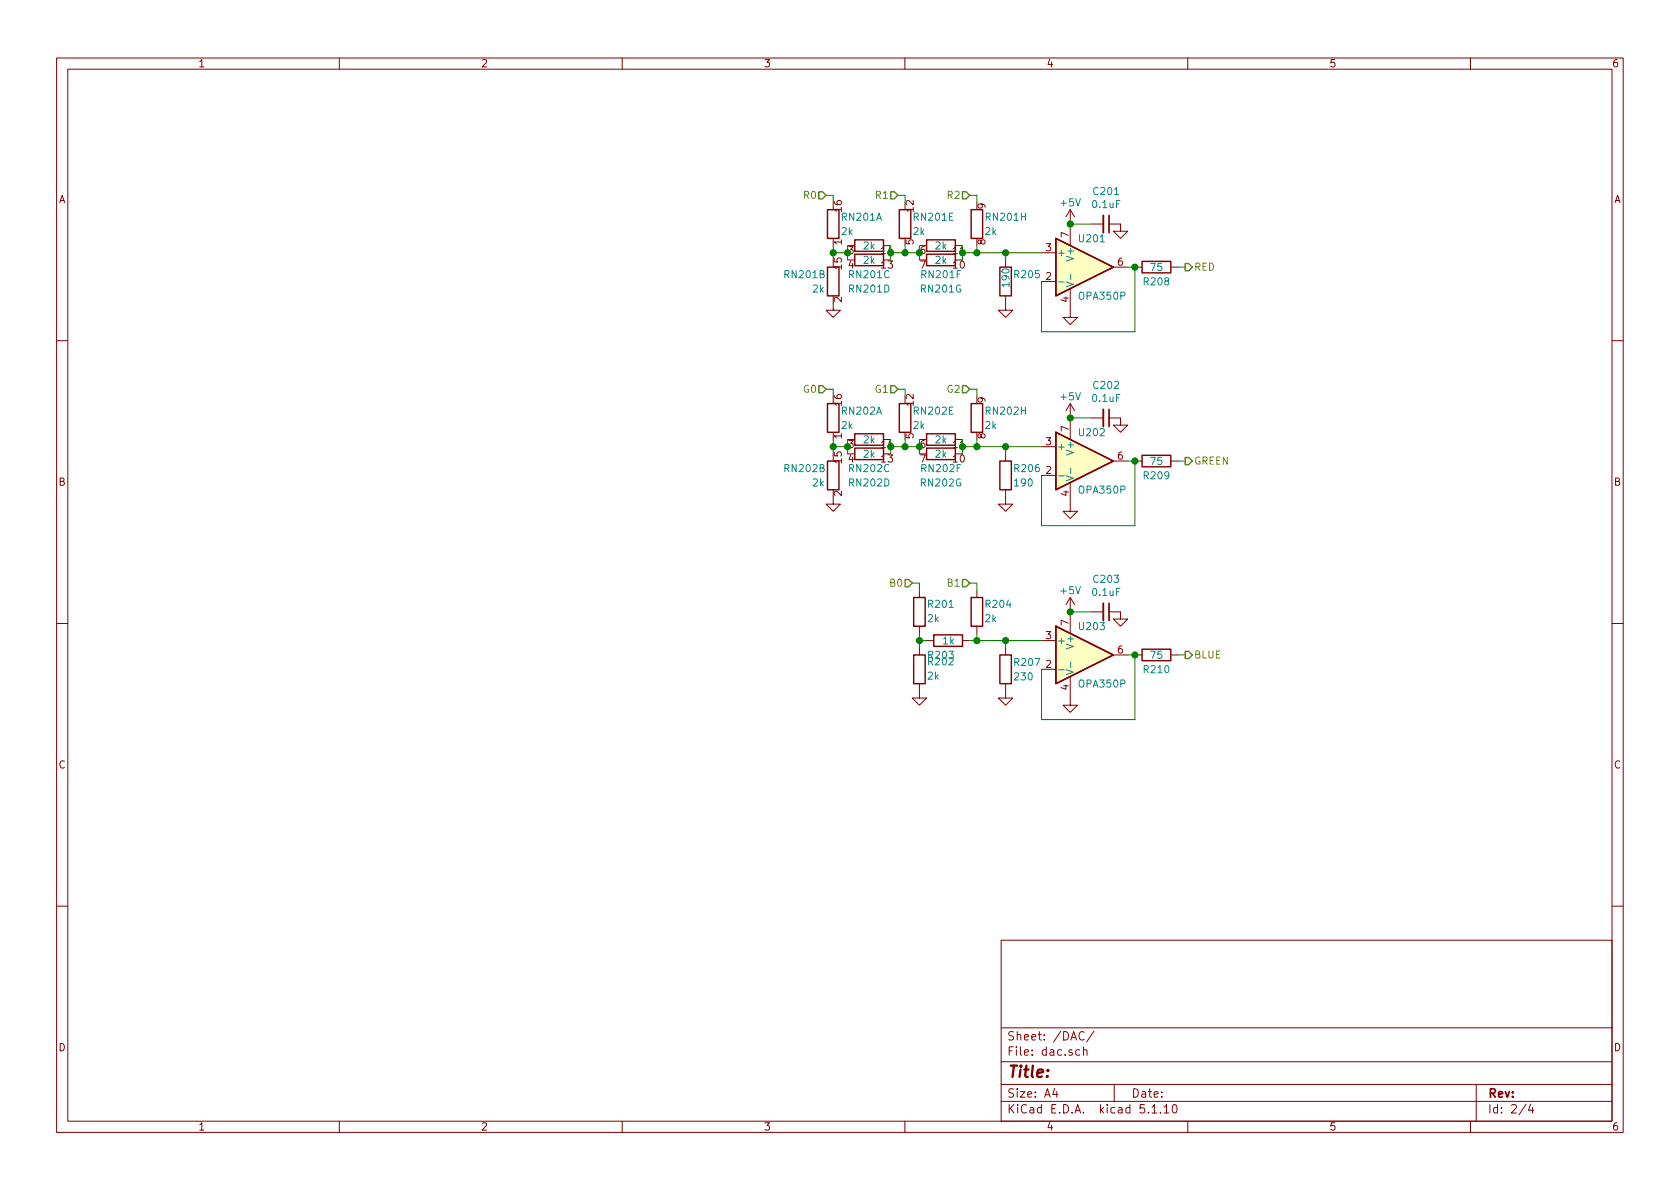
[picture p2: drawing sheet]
<svg xmlns="http://www.w3.org/2000/svg" width="297mm" height="210mm" viewBox="0 0 297 210" stroke-linecap="round" stroke-linejoin="round" font-family="sans-serif">
<g fill="none" stroke="#840000" stroke-width=".18">
<path d="M10 10.3h277v189.9h-277zM12 12.2h273v186.1h-273zM60 10.3v1.9M110 10.3v1.9M160 10.3v1.9M210 10.3v1.9M260 10.3v1.9M189.2 37.1v6.3M189.2 37.1l-.7 1.2M189.2 37.1l.8 1.2M193 39.6h2.1M196.1 39.6h2v1.3h1.3l-1.3 1.3-1.3-1.3h1.3"/>
<path d="M147.3 53.6v1.3h1.3l-1.3 1.2-1.3-1.2h1.3M177.8 52.3v2.6h1.3l-1.3 1.2-1.3-1.2h1.3M177.8 46v1.2M184.1 49.8h2.6M184.1 44.7h2.6M189.2 51v5.1h1.3l-1.3 1.3-1.2-1.3h1.2M196.8 47.2h2.6M200.7 47.2h1.2M207 47.2h1.3M10 60.2h2M184.1 79h2.6M189.2 71.4v6.3"/>
<path d="M189.2 71.4l-.7 1.2M189.2 71.4l.8 1.2M193 73.9h2.1M196.1 73.9h2v1.3h1.3l-1.3 1.2-1.3-1.2h1.3M285 60.2h2M147.3 87.9v1.2h1.3l-1.3 1.3-1.3-1.3h1.3M177.8 86.6v2.5h1.3l-1.3 1.3-1.3-1.3h1.3M177.8 80.3v1.2M184.1 84.1h2.6M189.2 85.3v5.1h1.3l-1.3 1.3-1.2-1.3h1.2M196.8 81.5h2.6M200.7 81.5h1.2"/>
<path d="M207 81.5h1.3M10 110.3h2M162.6 104.4v1.3M162.6 110.7v1.3M162.6 114.5v1.3M163.8 113.3h1.3M170.2 113.3h1.2M172.7 104.4v1.3M172.7 110.7v1.3M177.8 114.5v1.3M184.1 118.4h2.6M184.1 113.3h2.6"/>
<path d="M189.2 119.6v5.1h1.3l-1.3 1.3-1.2-1.3h1.2M189.2 105.7v6.3M189.2 105.7l-.7 1.2M189.2 105.7l.8 1.2M193 108.2h2.1M196.1 108.2h2v1.3h1.3l-1.3 1.2-1.3-1.2h1.3M196.8 115.8h2.6M200.7 115.8h1.2M207 115.8h1.3M285 110.3h2M162.6 120.9v2.5h1.2l-1.2 1.3-1.3-1.3h1.3M177.8 120.9v2.5h1.3l-1.3 1.3-1.3-1.3h1.3"/>
<path d="M10 160.2h2M177 166.3h108v32h-108zM285 160.2h2M60 198.3v1.9M110 198.3v1.9M160 198.3v1.9M177 194.8h108M177 191.8h108M177 187.8h108M177 181.8h108M186.5 192.5l-.4 1h1M186.8 193v1"/>
<path d="M190.9 185.7l-.4-.1-.3 .3 .1 .6 .2 .1 .4-.1M191.6 185.7a.37 .37 0 0 1 .6 .1v.8M191.6 185.1v1.5M191.7 182.6a.59 .59 0 0 0-.7 0 .59 .59 0 0 0-.2 .7 .56 .56 0 0 0 .3 .5 .56 .56 0 0 0 .6 0M193.4 182.3l-1.3 2M197 191.8v3M203.7 195.8l.4-.5v1.5M203.7 196.8h.8M205.2 196.7v.1M205.8 195.8l.4-.5v1.5M205.8 196.8h.9M207.5 195.4l.2-.1a.94 .94 0 0 1 0 1.5h-.1a1 1 0 0 1-.1-1.4z"/>
<path d="M210 198.3v1.9M260 198.3v1.9M261 191.8v6.5M269.8 195.2l-1.2 2M270.6 195.2l-.3 1.1h.9M271 195.8v1"/>
</g>
<g fill="none" stroke="#840000" stroke-width=".25">
<path d="M146.3 37.1h2v5.1h-2zM159 37.1h2v5.1h-2zM171.7 37.1h2v5.1h-2zM146.3 47.2h2v5.1h-2zM151.1 45h5.1v2h-5.1zM151.1 42.4h5.1v2h-5.1zM163.8 42.4h5.1v2h-5.1zM163.8 45h5.1v2h-5.1zM176.8 47.2h2v5.1h-2zM186.7 42.2l10.1 5-10.1 5.1zM201.9 46.2h5.1v2.1h-5.1zM146.3 71.4h2v5h-2z"/>
<path d="M151.1 79.2h5.1v2.1h-5.1zM151.1 76.7h5.1v2h-5.1zM159 71.4h2v5h-2zM163.8 79.2h5.1v2.1h-5.1zM163.8 76.7h5.1v2h-5.1zM171.7 71.4h2v5h-2zM186.7 76.4l10.1 5.1-10.1 5.1zM146.3 81.5h2v5.1h-2zM176.8 81.5h2v5.1h-2zM201.9 80.5h5.1v2h-5.1zM161.5 105.7h2.1v5h-2.1zM161.5 115.8h2.1v5.1h-2.1z"/>
<path d="M165.1 112.3h5.1v2h-5.1zM171.7 105.7h2v5h-2zM176.8 115.8h2v5.1h-2zM186.7 110.7l10.1 5.1-10.1 5.1zM201.9 114.8h5.1v2h-5.1z"/>
</g>
<g fill="#ffffc2" stroke="#ffffc2" stroke-width=".18">
<path d="M186.7 76.4l10.1 5.1-10.1 5.1z"/>
<path d="M186.7 110.7l10.1 5.1-10.1 5.1z"/>
<path d="M186.7 42.2l10.1 5-10.1 5.1z"/>
</g>
<path d="M187.2 49.9h1M188.5 49.9l1.3 .4-1.3 .4M189.3 48.5v.9M187.2 84.1h1M188.5 84.1l1.3 .5-1.3 .4M189.3 82.8v.9M187.2 118.4h1M188.5 118.4l1.3 .5-1.3 .4M189.3 117.1v.9" fill="none" stroke="#008484" stroke-width=".18"/>
<path d="M195.1 38.1v3M195.1 72.4v3M195.1 106.7v3" fill="none" stroke="#840000" stroke-width=".33"/>
<path d="M196.1 38.1v3M196.1 72.4v3M196.1 106.7v3" fill="none" stroke="#840000" stroke-width=".3"/>
<g fill="none" stroke="#008400" stroke-width=".18">
<path d="M146 34.5h1.3v1.3M158.7 34.5h1.3v1.3M171.4 34.5h1.3v1.3M189.2 39.6h3.8M147.3 44.7h2.6v1.3M147.3 43.4v2.6M157.5 46v-1.3h5.1v1.3M160 43.4v1.3M172.7 43.4v1.3M177.8 44.7v1.3M184.1 44.7h-13.9v1.3M199.4 47.2h1.3v11.5h-16.6v-8.9"/>
<path d="M208.3 47.2h1.2M146 68.8h1.3v1.3M147.3 79h2.6v1.3M147.3 77.7v2.6M158.7 68.8h1.3v1.3M160 77.7v1.3M171.4 68.8h1.3v1.3M172.7 77.7v1.3M177.8 79v1.3M184.1 79h-13.9v1.3M189.2 73.9h3.8M157.5 80.3v-1.3h5.1v1.3"/>
<path d="M199.4 81.5h1.3v11.5h-16.6v-8.9M208.3 81.5h1.2M161.3 103.1h1.3v1.3M162.6 112v2.5M162.6 113.3h1.2M171.4 103.1h1.3v1.3M171.4 113.3h12.7M172.7 112v1.3M177.8 113.3v1.2M189.2 108.2h3.8M199.4 115.8h1.3v11.4h-16.6v-8.8M208.3 115.8h1.2"/>
</g>
<path d="M144.8 33.9h.6l.6 .6-.6 .7h-.6zM157.5 33.9h.6l.6 .6-.6 .7h-.6zM170.2 33.9h.6l.6 .6-.6 .7h-.6zM209.5 46.6h.7l.6 .6-.6 .7h-.7zM144.8 68.2h.6l.6 .6-.6 .7h-.6zM157.5 68.2h.6l.6 .6-.6 .7h-.6zM170.2 68.2h.6l.6 .6-.6 .7h-.6zM209.5 80.9h.7l.6 .6-.6 .7h-.7zM160 102.5h.7l.6 .6-.6 .7h-.7zM170.2 102.5h.6l.6 .6-.6 .7h-.6zM209.5 115.2h.7l.6 .6-.6 .7h-.7z" fill="none" stroke="#848400" stroke-width=".25"/>
<g fill="#008400" stroke="#008400" stroke-width=".25">
<circle cx="189.2" cy="73.9" r=".51"/>
<circle cx="177.8" cy="79" r=".51"/>
<circle cx="162.6" cy="79" r=".51"/>
<circle cx="189.2" cy="108.2" r=".51"/>
<circle cx="177.8" cy="113.3" r=".51"/>
<circle cx="200.7" cy="47.2" r=".51"/>
<circle cx="172.7" cy="44.7" r=".51"/>
<circle cx="177.8" cy="44.7" r=".51"/>
<circle cx="160" cy="44.7" r=".51"/>
<circle cx="147.3" cy="44.7" r=".51"/>
<circle cx="200.7" cy="81.5" r=".51"/>
<circle cx="200.7" cy="115.8" r=".51"/>
<circle cx="162.6" cy="113.3" r=".51"/>
<circle cx="172.7" cy="113.3" r=".51"/>
<circle cx="189.2" cy="39.6" r=".51"/>
<circle cx="149.9" cy="44.7" r=".51"/>
<circle cx="162.6" cy="44.7" r=".51"/>
<circle cx="172.7" cy="79" r=".51"/>
<circle cx="160" cy="79" r=".51"/>
<circle cx="147.3" cy="79" r=".51"/>
<circle cx="149.9" cy="79" r=".51"/>
</g>
<text font-size="2.8" fill="#840000" x="178" y="190.5">Title:</text>
<g font-size="2.1" fill="#840000">
<text x="178" y="184">Sheet: /DAC/</text>
<text x="178" y="186.7">File: dac.sch</text>
<text x="178" y="196.9">KiCad E.D.A. kicad 5.1.10</text>
<text x="178" y="194.1">Size: A4</text>
<text x="200" y="194.1">Date:</text>
<text x="263" y="194.1">Rev:</text>
<text x="263" y="196.9">Id: 2/4</text>
</g>
<g font-size="1.8" fill="#840000">
<text x="35" y="11.9">1</text>
<text x="85" y="11.9">2</text>
<text x="135" y="11.9">3</text>
<text x="185" y="11.9">4</text>
<text x="235" y="11.9">5</text>
<text x="285" y="11.9">6</text>
<text x="10.4" y="35.9">A</text>
<text x="285.4" y="35.9">A</text>
<text x="148.8" y="37.4" transform="rotate(-90 148.8 37.4)">16</text>
<text x="161.5" y="37.4" transform="rotate(-90 161.5 37.4)">12</text>
<text x="174.2" y="36.9" transform="rotate(-90 174.2 36.9)">9</text>
<text x="148.8" y="47.6" transform="rotate(-90 148.8 47.6)">15</text>
<text x="148.8" y="43.3" transform="rotate(-90 148.8 43.3)">1</text>
<text x="150" y="47.5">4</text>
<text x="155.9" y="47.5">13</text>
<text x="161.5" y="43.3" transform="rotate(-90 161.5 43.3)">5</text>
<text x="162.7" y="47.5">7</text>
<text x="168.6" y="47.5">10</text>
<text x="174.2" y="43.3" transform="rotate(-90 174.2 43.3)">8</text>
<text x="184.9" y="44.4">3</text>
<text x="189" y="42" transform="rotate(-90 189 42)">7</text>
<text x="197.6" y="47">6</text>
<text x="148.8" y="53.4" transform="rotate(-90 148.8 53.4)">2</text>
<text x="184.9" y="49.5">2</text>
<text x="189" y="53.4" transform="rotate(-90 189 53.4)">4</text>
<text x="148.8" y="71.7" transform="rotate(-90 148.8 71.7)">16</text>
<text x="161.5" y="71.7" transform="rotate(-90 161.5 71.7)">12</text>
<text x="174.2" y="71.2" transform="rotate(-90 174.2 71.2)">9</text>
<text x="148.8" y="77.6" transform="rotate(-90 148.8 77.6)">1</text>
<text x="161.5" y="77.6" transform="rotate(-90 161.5 77.6)">5</text>
<text x="174.2" y="77.6" transform="rotate(-90 174.2 77.6)">8</text>
<text x="189" y="76.3" transform="rotate(-90 189 76.3)">7</text>
<text x="148.8" y="81.9" transform="rotate(-90 148.8 81.9)">15</text>
<text x="150" y="81.8">4</text>
<text x="155.9" y="81.8">13</text>
<text x="162.7" y="81.8">7</text>
<text x="168.6" y="81.8">10</text>
<text x="184.9" y="83.8">2</text>
<text x="184.9" y="78.7">3</text>
<text x="197.6" y="81.3">6</text>
<text x="10.4" y="85.9">B</text>
<text x="148.8" y="87.7" transform="rotate(-90 148.8 87.7)">2</text>
<text x="189" y="87.7" transform="rotate(-90 189 87.7)">4</text>
<text x="285.4" y="85.9">B</text>
<text x="184.9" y="113">3</text>
<text x="189" y="110.6" transform="rotate(-90 189 110.6)">7</text>
<text x="184.9" y="118.1">2</text>
<text x="197.6" y="115.6">6</text>
<text x="189" y="122" transform="rotate(-90 189 122)">4</text>
<text x="10.4" y="135.9">C</text>
<text x="285.4" y="135.9">C</text>
<text x="10.4" y="185.9">D</text>
<text x="285.4" y="185.9">D</text>
<text x="35" y="199.9">1</text>
<text x="85" y="199.9">2</text>
<text x="135" y="199.9">3</text>
<text x="185" y="199.9">4</text>
<text x="235" y="199.9">5</text>
<text x="285" y="199.9">6</text>
</g>
<g font-size="1.8" fill="#848400">
<text x="142.3" y="35.2">R0</text>
<text x="155" y="35.2">R1</text>
<text x="167.7" y="35.2">R2</text>
<text x="211.1" y="47.9">RED</text>
<text x="142.2" y="69.5">G0</text>
<text x="154.9" y="69.5">G1</text>
<text x="167.6" y="69.5">G2</text>
<text x="211.1" y="82.2">GREEN</text>
<text x="157.5" y="103.8">B0</text>
<text x="167.7" y="103.8">B1</text>
<text x="211.1" y="116.5">BLUE</text>
</g>
<g font-size="1.8" fill="#008484">
<text x="193.5" y="34.5">C201</text>
<text x="148.8" y="41.6">2k</text>
<text x="148.9" y="39">RN201A</text>
<text x="161.5" y="41.6">2k</text>
<text x="161.7" y="39">RN201E</text>
<text x="174.2" y="41.6">2k</text>
<text x="174.5" y="39">RN201H</text>
<text x="187.6" y="36.5">+5V</text>
<text x="193.3" y="36.8">0.1uF</text>
<text x="152.7" y="46.7">2k</text>
<text x="152.7" y="44.1">2k</text>
<text x="165.4" y="44.1">2k</text>
<text x="165.4" y="46.7">2k</text>
<text x="186.8" y="45.3">+</text>
<text x="189.9" y="45.8" transform="rotate(-90 189.9 45.8)">V+</text>
<text x="190.9" y="42.8">U201</text>
<text x="203.5" y="47.9">75</text>
<text x="138.9" y="49.2">RN201B</text>
<text x="143.7" y="51.7">2k</text>
<text x="150.3" y="51.7">RN201D</text>
<text x="150.3" y="49.2">RN201C</text>
<text x="162.9" y="51.7">RN201G</text>
<text x="163.1" y="49.2">RN201F</text>
<text x="178.5" y="50.6" transform="rotate(-90 178.5 50.6)">190</text>
<text x="179.5" y="49.2">R205</text>
<text x="190.9" y="53">OPA350P</text>
<text x="202.4" y="50.5">R208</text>
<text x="187.6" y="70.8">+5V</text>
<text x="193.3" y="71.1">0.1uF</text>
<text x="193.5" y="68.8">C202</text>
<text x="148.8" y="75.9">2k</text>
<text x="148.9" y="73.3">RN202A</text>
<text x="161.5" y="75.9">2k</text>
<text x="161.7" y="73.3">RN202E</text>
<text x="174.2" y="75.9">2k</text>
<text x="174.5" y="73.3">RN202H</text>
<text x="190.9" y="77.1">U202</text>
<text x="138.9" y="83.5">RN202B</text>
<text x="150.3" y="83.5">RN202C</text>
<text x="152.7" y="80.9">2k</text>
<text x="152.7" y="78.4">2k</text>
<text x="163.1" y="83.5">RN202F</text>
<text x="165.4" y="80.9">2k</text>
<text x="165.4" y="78.4">2k</text>
<text x="179.5" y="83.5">R206</text>
<text x="186.8" y="79.6">+</text>
<text x="189.9" y="80.1" transform="rotate(-90 189.9 80.1)">V+</text>
<text x="203.5" y="82.2">75</text>
<text x="143.7" y="86">2k</text>
<text x="150.3" y="86">RN202D</text>
<text x="162.9" y="86">RN202G</text>
<text x="179.5" y="86">190</text>
<text x="190.9" y="87.3">OPA350P</text>
<text x="202.4" y="84.8">R209</text>
<text x="164.2" y="107.5">R201</text>
<text x="174.4" y="107.5">R204</text>
<text x="187.6" y="105.1">+5V</text>
<text x="193.3" y="105.4">0.1uF</text>
<text x="193.5" y="103.1">C203</text>
<text x="164.1" y="110">2k</text>
<text x="166.8" y="114">1k</text>
<text x="174.2" y="110">2k</text>
<text x="186.8" y="113.9">+</text>
<text x="190.9" y="111.4">U203</text>
<text x="164.2" y="117.6">R202</text>
<text x="164.3" y="116.5">R203</text>
<text x="179.5" y="117.8">R207</text>
<text x="189.9" y="114.3" transform="rotate(-90 189.9 114.3)">V+</text>
<text x="202.4" y="119">R210</text>
<text x="203.5" y="116.5">75</text>
<text x="164.1" y="120.2">2k</text>
<text x="179.5" y="120.3">230</text>
<text x="190.9" y="121.6">OPA350P</text>
</g>
<g font-size="1.8" fill="#008400">
<text x="150" y="45">3</text>
<text x="155.9" y="45">14</text>
<text x="162.7" y="45">6</text>
<text x="168.6" y="45">11</text>
<text x="150" y="79.2">3</text>
<text x="155.9" y="79.2">14</text>
<text x="162.7" y="79.2">6</text>
<text x="168.6" y="79.2">11</text>
</g>
</svg>
